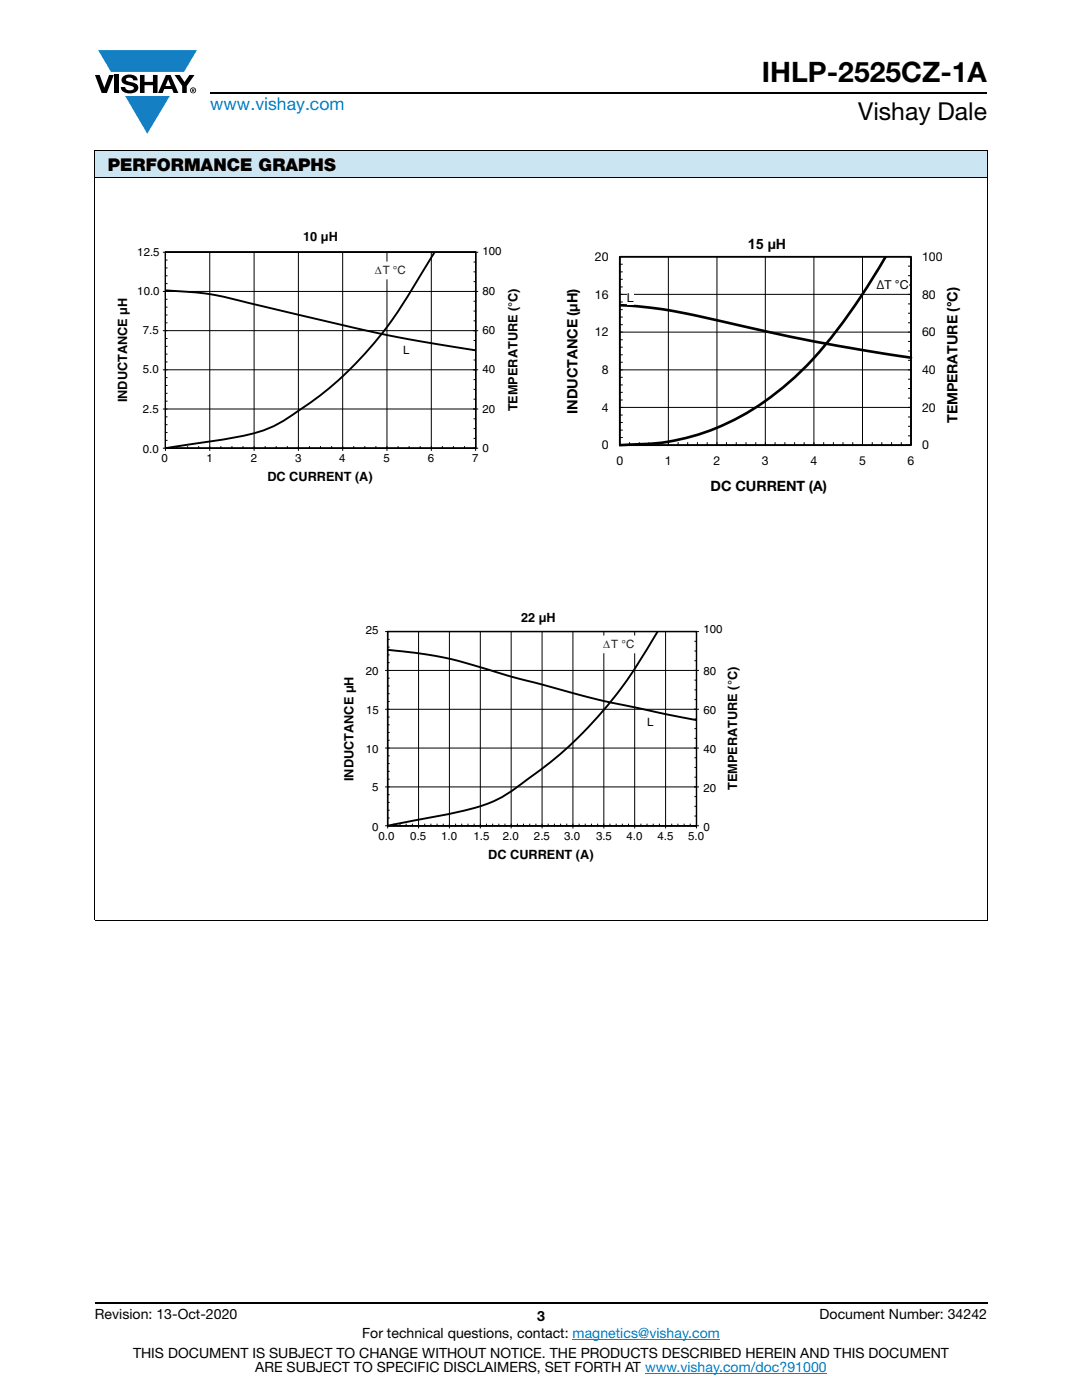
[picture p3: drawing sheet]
<svg xmlns="http://www.w3.org/2000/svg" width="216mm" height="279mm" viewBox="0 0 216 279" stroke-linecap="round" stroke-linejoin="round" font-family="sans-serif">
<g fill="#147fc3">
<path d="M19.6 10h19.7l-2.6 4.3h-1.1h-13.5z"/>
<path d="M25 19.2h8.9l-4.5 7.5z"/>
</g>
<g fill="#000">
<path d="M18.9 15h1l.9 2.5 1-2.5h.9l-1.4 3.6h-1zM22.9 15h.9v3.6h-.9zM24.6 15.3a2.1 2.1 0 0 1 2.8 .3l.1 .4h-.9a.79 .79 0 0 0-.7-.5 .79 .79 0 0 0-.8 .4l.3 .3 1 .2a1.08 1.08 0 0 1 1.2 1 1.08 1.08 0 0 1-1.1 1.2 1.73 1.73 0 0 1-2.4-1.2h.9a.96 .96 0 0 0 .8 .6 .96 .96 0 0 0 .9-.4 1.31 1.31 0 0 0-1.2-.6 1.03 1.03 0 0 1-1.1-.6 1.03 1.03 0 0 1 .2-1.1zM27.9 15h.9v1.3h1.7v-1.3h.9v3.6h-.9v-1.6h-1.7v1.6h-.9zM34.8 15h1.1l.9 1.4 1-1.4h1l-1.5 2.2v1.4h-.9v-1.4z"/>
<path d="M33.6 15.9l.5 1.3h-1.1zM33.1 15l-1.6 3.6h1l.3-.8h1.5l.3 .8h1l-1.6-3.6z"/>
<path d="M38.4 17.8h.2v.2h-.2zM38.3 17.7v.7h.1v-.3l.4 .3-.2-.3 .2-.2-.1-.2z"/>
<path d="M38.1 18a.46 .46 0 0 1 .9 0 .46 .46 0 0 1-.9 0zM37.9 18a.6 .6 0 0 0 1.2 0 .6 .6 0 0 0-1.2 0z"/>
</g>
<path d="M42 18.6h155M18.9 260h178.1" fill="none" stroke="#000" stroke-width=".36"/>
<path d="M114.3 267.3h29.3M128.7 274h36.3" fill="none" stroke="#007ec4" stroke-width=".2"/>
<path d="M18.9 30h178.1v5.5h-178.1z" fill="#cce5f3"/>
<g fill="none" stroke="#000" stroke-width=".2">
<path d="M18.9 30h178.1M18.9 35.5h178.1M18.9 30.1v153.5M197 30.1v153.5M32.6 58.2h62.7M32.6 50.3h62.7M33 50.3h62v39.2h-62zM33 50.3h61.9v39.2h-61.9zM33 50.3h61.9v39.2h-61.9v-39.2v39.2M33 59.7h.3M33 56.6h.3M33 55h.3"/>
<path d="M33 53.5h.3M33 51.9h.3M41.9 50.3v39.6M50.7 50.3v39.6M59.5 50.3v39.6M68.4 50.3v39.6M77.2 50.3v39.6M86.1 50.3v39.6M94.6 56.2h.3M94.6 54.3h.3M94.6 52.3h.3M94.9 50.3v39.6"/>
<path d="M32.6 73.8h62.7M32.6 66h62.7M33 78.5h.3M33 76.9h.3M33 75.4h.3M33 72.2h.3M33 70.7h.3M33 69.1h.3M33 67.6h.3M33 64.4h.3M33 62.9h.3M33 61.3h.3"/>
<path d="M94.6 79.7h.3M94.6 77.7h.3M94.6 75.8h.3M94.6 71.8h.3M94.6 69.9h.3M94.6 67.9h.3M94.6 64h.3M94.6 62.1h.3M94.6 60.1h.3M32.6 81.6h62.7M32.6 89.5h62.7M33 87.9h.3"/>
<path d="M33 86.3h.3M33 84.8h.3M33 83.2h.3M33 80.1h.3M33 89.1v.8M35.2 89.1v.4M37.4 89.1v.4M39.6 89.1v.4M44.1 89.1v.4M46.3 89.1v.4M48.5 89.1v.4M52.9 89.1v.4"/>
<path d="M55.1 89.1v.4M57.3 89.1v.4M61.7 89.1v.4M64 89.1v.4M66.2 89.1v.4M70.6 89.1v.4M72.8 89.1v.4M75 89.1v.4M79.4 89.1v.4M81.6 89.1v.4M83.8 89.1v.4M88.3 89.1v.4"/>
<path d="M90.5 89.1v.4M92.7 89.1v.4M94.6 87.5h.3M94.6 85.5h.3M94.6 83.6h.3M18.9 183.7h178.1"/>
</g>
<path d="M33 57.9a64.3 64.3 0 0 1 17.7 2.8l8.8 2.1a329.1 329.1 0 0 0 35.4 7.1M86.7 50.3a171.5 171.5 0 0 1-10.8 16.7 69 69 0 0 1-21.9 18.3 48.2 48.2 0 0 1-12.2 2.8l-8.8 1.4" fill="none" stroke="#000" stroke-width=".38"/>
<path d="M73.7 52.3h8.5v3.3h-8.5z" fill="#fff"/>
<path d="M73.7 52.3h8.5v3.3h-8.5z" fill="none" stroke="#fff" stroke-width=".25"/>
<g fill="none" stroke="#000" stroke-width=".2">
<path d="M123.7 51.2h58.1v37.6h-58.1zM123.7 57.3h.6M123.7 55.7h.6M123.7 54.3h.6M123.7 52.7h.6M133.4 51.2v37.6M143.1 51.2v37.6M152.7 51.2v37.6M162.4 51.2v37.6M172.1 51.2v37.6M181.2 56.9h.6M181.2 55h.6"/>
<path d="M181.2 53.1h.6M181.8 58.7h-58.1M123.7 79.8h.6M123.7 78.3h.6M123.7 76.8h.6M123.7 75.3h.6M123.7 72.3h.6M123.7 70.8h.6M123.7 69.3h.6M123.7 67.8h.6M123.7 64.8h.6M123.7 63.3h.6"/>
<path d="M123.7 61.8h.6M123.7 60.3h.6M181.2 79.4h.6M181.2 77.5h.6M181.2 75.7h.6M181.2 71.9h.6M181.2 70h.6M181.2 68.1h.6M181.2 64.4h.6M181.2 62.5h.6M181.2 60.6h.6M181.8 73.8h-58.1"/>
<path d="M181.8 66.3h-58.1M123.7 87.3h.6M123.7 85.8h.6M123.7 84.3h.6M123.7 82.8h.6M125.6 88.3v.5M127.6 88.3v.5M129.5 88.3v.5M131.4 88.3v.5M135.3 88.3v.5M137.2 88.3v.5M139.2 88.3v.5"/>
<path d="M141.1 88.3v.5M145 88.3v.5M146.9 88.3v.5M148.9 88.3v.5M150.8 88.3v.5M154.7 88.3v.5M156.6 88.3v.5M158.6 88.3v.5M160.5 88.3v.5M164.4 88.3v.5M166.3 88.3v.5M168.2 88.3v.5"/>
<path d="M170.2 88.3v.5M174 88.3v.5M176 88.3v.5M177.9 88.3v.5M179.8 88.3v.5M181.2 87h.6M181.2 85.1h.6M181.2 83.2h.6M181.8 81.3h-58.1"/>
</g>
<path d="M123.7 51.2h58.1v37.6h-58.1z" fill="none" stroke="#000" stroke-width=".35"/>
<path d="M176.8 51.2a116.1 116.1 0 0 1-16.3 22.3 50 50 0 0 1-27.2 14.7l-2.9 .3-6.7 .3M123.7 60.9l3.8 .3 6.3 .8 28.1 6 10.7 1.9 9.2 1.5" fill="none" stroke="#000" stroke-width=".53"/>
<g fill="#fff">
<path d="M125.1 57.9h1.4v2.9h-1.4z"/>
<path d="M174.9 55.3h6.5v2.9h-6.5z"/>
</g>
<g fill="none" stroke="#000" stroke-width=".2">
<path d="M76.9 133.8h62.5M76.9 126h62.5M77.3 126h61.7v38.8h-61.7zM77.4 126h61.6v38.9h-61.6zM77.4 126h61.6v38.8h-61.6zM77.4 126h61.6v38.8h-61.6v-38.8v38.8M77.4 140h.3M77.4 138.4h.3M77.4 136.9h.3M77.4 135.3h.3M77.4 132.2h.3M77.4 130.7h.3"/>
<path d="M77.4 129.1h.3M77.4 127.6h.3M83.5 126v39.2M89.7 126v39.2M95.8 126v39.2M102 126v39.2M108.2 126v39.2M114.3 126v39.2M120.5 126v39.2M126.6 126v39.2M132.8 126v39.2M138.7 139.6h.3"/>
<path d="M138.7 137.7h.3M138.7 135.7h.3M138.7 131.9h.3M138.7 129.9h.3M138.7 128h.3M139 126v39.2M76.9 157h62.5M76.9 149.3h62.5M76.9 141.6h62.5M77.4 158.6h.3M77.4 155.5h.3M77.4 153.9h.3"/>
<path d="M77.4 152.4h.3M77.4 150.8h.3M77.4 147.7h.3M77.4 146.2h.3M77.4 144.7h.3M77.4 143.1h.3M138.7 159h.3M138.7 155.1h.3M138.7 153.2h.3M138.7 151.2h.3M138.7 147.4h.3M138.7 145.4h.3"/>
<path d="M138.7 143.5h.3M76.9 164.8h62.5M77.4 163.2h.3M77.4 161.7h.3M77.4 160.1h.3M77.4 164.5v.7M78.6 164.5v.3M79.8 164.5v.3M81 164.5v.3M82.3 164.5v.3M84.7 164.5v.3M86 164.5v.3"/>
<path d="M87.2 164.5v.3M88.4 164.5v.3M90.9 164.5v.3M92.1 164.5v.3M93.4 164.5v.3M94.6 164.5v.3M97.1 164.5v.3M98.3 164.5v.3M99.5 164.5v.3M100.8 164.5v.3M103.2 164.5v.3M104.5 164.5v.3"/>
<path d="M105.7 164.5v.3M106.9 164.5v.3M109.4 164.5v.3M110.6 164.5v.3M111.9 164.5v.3M113.1 164.5v.3M115.6 164.5v.3M116.8 164.5v.3M118 164.5v.3M119.3 164.5v.3M121.7 164.5v.3M122.9 164.5v.3"/>
<path d="M124.2 164.5v.3M125.4 164.5v.3M127.9 164.5v.3M129.1 164.5v.3M130.3 164.5v.3M131.6 164.5v.3M134 164.5v.3M135.3 164.5v.3M136.5 164.5v.3M137.7 164.5v.3M138.7 162.9h.3M138.7 160.9h.3"/>
</g>
<path d="M77.4 129.7a82.3 82.3 0 0 1 21.5 4.4l15.4 4.2a199.4 199.4 0 0 0 15.4 3.5l9.3 1.9M131.3 126a90.7 90.7 0 0 1-17.5 22.7 108.2 108.2 0 0 1-14.3 10.7 47.8 47.8 0 0 1-12.9 3.6l-9.2 1.8" fill="none" stroke="#000" stroke-width=".38"/>
<path d="M119.3 127h8.5v3.2h-8.5z" fill="#fff"/>
<path d="M119.3 127h8.5v3.2h-8.5z" fill="none" stroke="#fff" stroke-width=".25"/>
<text font-size="5.6" x="152" y="16.4">IHLP-2525CZ-1A</text>
<text font-size="4.9" x="171.3" y="24">Vishay Dale</text>
<text font-size="3.5" fill="#007ec4" x="42" y="21.9">www.vishay.com</text>
<text font-size="3.5" x="21.5" y="34.1">PERFORMANCE GRAPHS</text>
<g font-size="2.8">
<text x="149.2" y="49.7">15 µH</text>
<text x="115.2" y="82.7" transform="rotate(-90 115.2 82.7)">INDUCTANCE (μH)</text>
<text x="191.1" y="84.4" transform="rotate(-90 191.1 84.4)">TEMPERATURE (°C)</text>
<text x="141.8" y="98.1">DC CURRENT (A)</text>
<text x="18.9" y="263.3">Revision: 13-Oct-2020</text>
<text x="107.2" y="263.6">3</text>
<text x="163.6" y="263.3">Document Number: 34242</text>
<text x="72.3" y="267.1">For technical questions, contact: magnetics@vishay.com</text>
<text x="26.5" y="271">THIS DOCUMENT IS SUBJECT TO CHANGE WITHOUT NOTICE. THE PRODUCTS DESCRIBED HEREIN AND THIS DOCUMENT</text>
<text x="50.9" y="273.8">ARE SUBJECT TO SPECIFIC DISCLAIMERS, SET FORTH AT www.vishay.com/doc?91000</text>
</g>
<g font-size="2.5">
<text x="60.5" y="48.1">10 µH</text>
<text x="118.7" y="52.1">20</text>
<text x="184" y="52.1">100</text>
<text x="118.7" y="59.6">16</text>
<text x="174.9" y="57.6">ΔT °C</text>
<text x="184" y="59.6">80</text>
<text x="125.1" y="60.2">L</text>
<text x="118.7" y="67.1">12</text>
<text x="184" y="67.1">60</text>
<text x="120.1" y="74.6">8</text>
<text x="184" y="74.6">40</text>
<text x="25.4" y="80.3" transform="rotate(-90 25.4 80.3)">INDUCTANCE µH</text>
<text x="103.2" y="82.1" transform="rotate(-90 103.2 82.1)">TEMPERATURE (°C)</text>
<text x="120.1" y="82.2">4</text>
<text x="184" y="82.2">20</text>
<text x="120.1" y="89.7">0</text>
<text x="184" y="89.7">0</text>
<text x="53.4" y="95.9">DC CURRENT (A)</text>
<text x="123" y="92.8">0</text>
<text x="132.7" y="92.8">1</text>
<text x="142.4" y="92.8">2</text>
<text x="152" y="92.8">3</text>
<text x="161.7" y="92.8">4</text>
<text x="171.4" y="92.8">5</text>
<text x="181.1" y="92.8">6</text>
<text x="104" y="124.2">22 µH</text>
<text x="70.5" y="155.9" transform="rotate(-90 70.5 155.9)">INDUCTANCE µH</text>
<text x="147.1" y="157.6" transform="rotate(-90 147.1 157.6)">TEMPERATURE (°C)</text>
<text x="97.4" y="171.5">DC CURRENT (A)</text>
</g>
<g font-size="2.3">
<text x="27.4" y="51.1">12.5</text>
<text x="96.3" y="50.9">100</text>
<text x="27.4" y="58.8">10.0</text>
<text x="96.3" y="58.8">80</text>
<text x="28.5" y="66.6">7.5</text>
<text x="80.5" y="70.7">L</text>
<text x="96.3" y="66.6">60</text>
<text x="28.5" y="74.5">5.0</text>
<text x="96.3" y="74.5">40</text>
<text x="28.5" y="82.5">2.5</text>
<text x="96.3" y="82.4">20</text>
<text x="28.5" y="90.5">0.0</text>
<text x="32.2" y="92.2">0</text>
<text x="41.2" y="92.2">1</text>
<text x="50" y="92.2">2</text>
<text x="58.9" y="92.2">3</text>
<text x="67.7" y="92.2">4</text>
<text x="76.5" y="92.2">5</text>
<text x="85.3" y="92.2">6</text>
<text x="94.2" y="92.2">7</text>
<text x="96.3" y="90.2">0</text>
<text x="73" y="126.6">25</text>
<text x="140.4" y="126.3">100</text>
<text x="73" y="134.7">20</text>
<text x="140.4" y="134.7">80</text>
<text x="73.1" y="142.4">15</text>
<text x="140.4" y="142.5">60</text>
<text x="129.1" y="144.8">L</text>
<text x="73" y="150.3">10</text>
<text x="140.4" y="150.3">40</text>
<text x="74.3" y="157.9">5</text>
<text x="140.4" y="158.1">20</text>
<text x="74.3" y="165.8">0</text>
<text x="75.5" y="167.6">0.0</text>
<text x="81.9" y="167.6">0.5</text>
<text x="88" y="167.6">1.0</text>
<text x="94.5" y="167.6">1.5</text>
<text x="100.3" y="167.6">2.0</text>
<text x="106.5" y="167.6">2.5</text>
<text x="112.6" y="167.6">3.0</text>
<text x="118.9" y="167.6">3.5</text>
<text x="125" y="167.6">4.0</text>
<text x="131.2" y="167.6">4.5</text>
<text x="137.3" y="167.6">5.0</text>
<text x="140.4" y="165.8">0</text>
</g>
<g font-size="2.3" fill="#231f20">
<text x="74.8" y="54.7">ΔT °C</text>
<text x="120.4" y="129.3">ΔT °C</text>
</g>
</svg>
